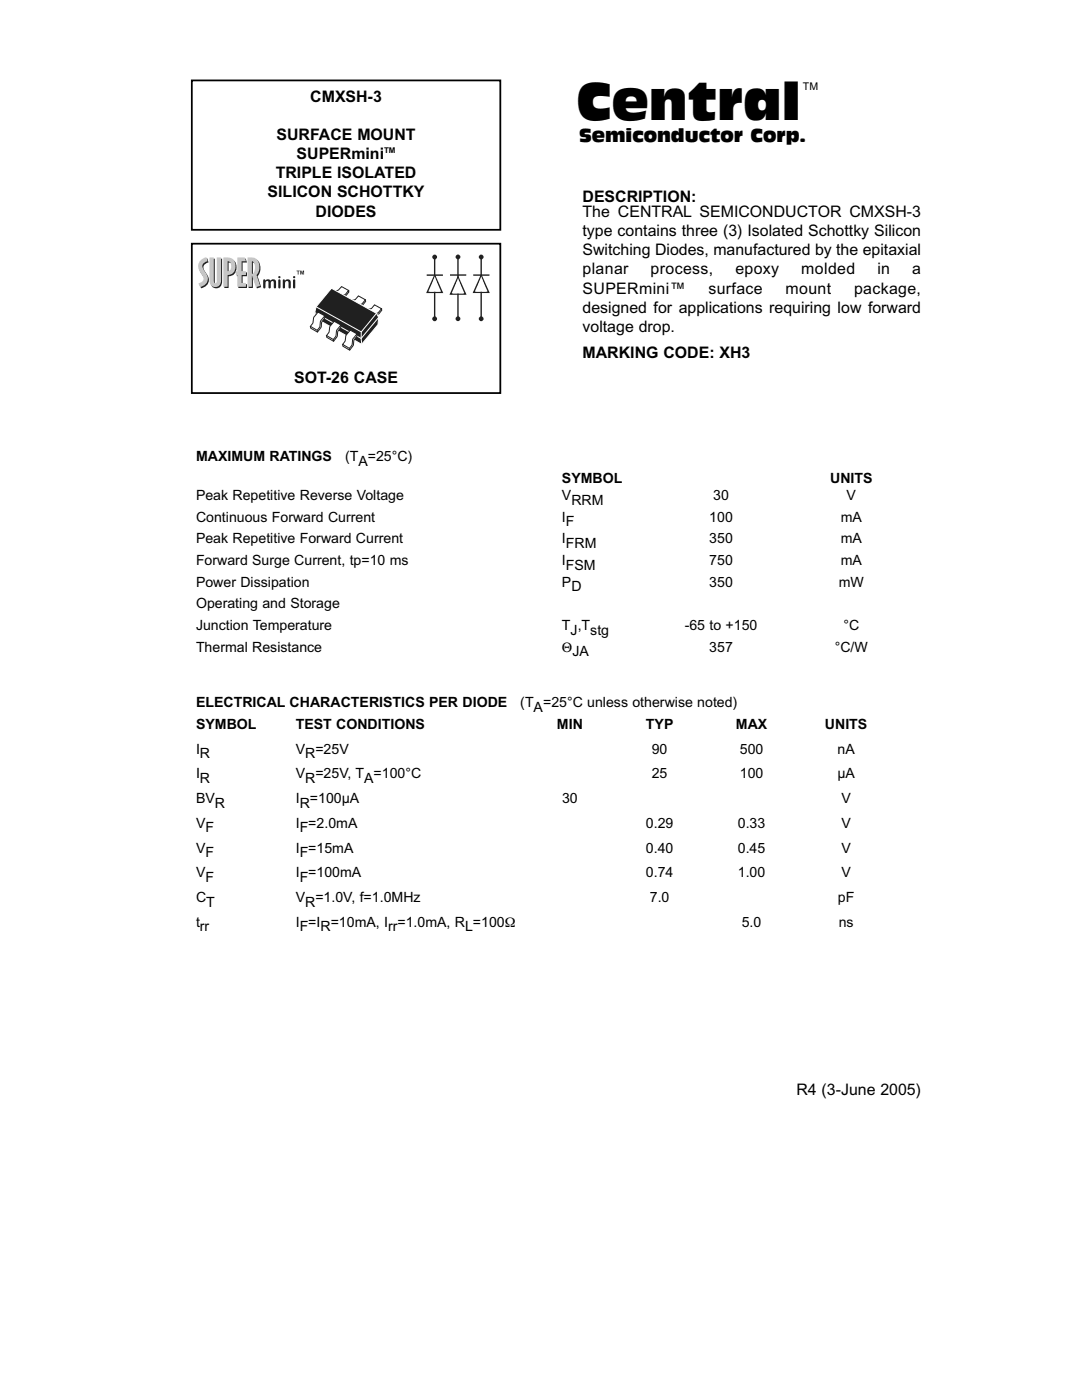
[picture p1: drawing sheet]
<svg xmlns="http://www.w3.org/2000/svg" width="216mm" height="279mm" viewBox="0 0 216 279" stroke-linecap="round" stroke-linejoin="round" font-family="sans-serif">
<path d="M38.3 16.1h61.5v29.8h-61.5z" fill="none" stroke="#000" stroke-width=".35"/>
<g fill="#fff" stroke="#231f20" stroke-width=".2">
<path d="M73.4 63.4l2.7-1.8 .1 .3-.6 .8-1.3 .3-.3 .7z"/>
<path d="M70.2 61.6l2.7-1.8 .1 .3-.6 .8-1.3 .4-.3 .6z"/>
<path d="M66.8 59.7l2.8-1.7v.3l-.6 .7-1.3 .4-.3 .7z"/>
</g>
<g fill="#fff" stroke="#231f20" stroke-width=".2">
<path d="M72 62l2.1-.4 .6-.8 1.4 .8-.6 .8-1.4 .5-.5 .7-2.1-1.1z" fill-rule="evenodd"/>
<path d="M68.8 60.2l2.1-.4 .6-.7 1.4 .7-.6 .8-1.4 .5-.5 .7-2.1-1.1z" fill-rule="evenodd"/>
<path d="M65.6 58.4l.3-.2 1.6-.3 .7-.7 1.4 .8-.7 .8-1.4 .4-.5 .8-1.9-.8z" fill-rule="evenodd"/>
</g>
<path d="M66.1 57.5l9 5 .5 .8-.2 1.5-3.2 3.9-9-5.1-.4-1.2 .3-1.1z" fill="#231f20" stroke="#fff" stroke-width=".2"/>
<path d="M62.8 62.4l9.3 5.1 3.5-4.2M62.9 61.1l9.2 5.1 3.1-3.7M72.1 66.3l.1 2.4" fill="none" stroke="#fff" stroke-width=".2"/>
<g fill="#fff" stroke="#231f20" stroke-width=".2">
<path d="M68.4 68.7l2.8-2.1v.5a2.25 2.25 0 0 0-.7 1.9l-.7 .9-1.4-.8z" fill-rule="evenodd"/>
<path d="M69.9 65.9l1.3 .7-.8 1.1-.1 .8a1.27 1.27 0 0 1-.6 1l-1.3-.8a2.12 2.12 0 0 0 .6-1.8z" fill-rule="evenodd"/>
</g>
<path d="M69.7 69.5l.1 .4" fill="none" stroke="#231f20" stroke-width=".2"/>
<g fill="#fff" stroke="#231f20" stroke-width=".2">
<path d="M65.2 67l2.8-2.1v.4a2.26 2.26 0 0 0-.8 1.9l-.6 .9-1.4-.8z" fill-rule="evenodd"/>
<path d="M66.7 64.1l1.3 .8-.8 1-.1 .8a1.27 1.27 0 0 1-.6 1.1l-1.3-.8a2.12 2.12 0 0 0 .6-1.8z" fill-rule="evenodd"/>
</g>
<path d="M66.5 67.8l.1 .3" fill="none" stroke="#231f20" stroke-width=".2"/>
<g fill="#fff" stroke="#231f20" stroke-width=".2">
<path d="M61.9 65.1l2.9-2.1v.5a2.26 2.26 0 0 0-.8 1.9l-.7 .9-1.3-.8z" fill-rule="evenodd"/>
<path d="M63.5 62.3l1.3 .7-.8 1.1-.1 .8a1.27 1.27 0 0 1-.6 1l-1.4-.8a2.12 2.12 0 0 0 .7-1.8z" fill-rule="evenodd"/>
</g>
<path d="M63.3 65.9v.4" fill="none" stroke="#231f20" stroke-width=".2"/>
<path d="M38.3 48.6h61.5v29.8h-61.5z" fill="none" stroke="#000" stroke-width=".35"/>
<g fill="#231f20">
<path d="M40.2 52.2l1.2-.6 .2 .8a1.04 1.04 0 0 0-.9 .6 1.04 1.04 0 0 0 .2 1.1l.2 .4a1.74 1.74 0 0 1 .5 1.9 1.74 1.74 0 0 1-1.5 1.1l-.3-.7a.97 .97 0 0 0 .9-.6 .97 .97 0 0 0-.2-1.1 2.12 2.12 0 0 1-.3-2.9z"/>
<path d="M42 51.6h.9v4.6l.1 .5 .2 .1 .1-.1 .2-.5v-4.6h.8v4.5a1.18 1.18 0 0 1-1.1 1.4 1.18 1.18 0 0 1-1.2-1.4z"/>
<path d="M47.6 51.6h1.4l.3 .8h-.9v2h.9v.7h-.9v1.6h.9v.8h-1.7v-2.4h-.3v-.7h.3z"/>
<path d="M45.6 52.4h.3a1.27 1.27 0 0 1 0 1.9l-.3 .1zM44.8 51.6v5.9h.8v-2.4a1.79 1.79 0 0 0 1.6-1.5 1.79 1.79 0 0 0-1.1-1.9z"/>
<path d="M50.5 52.4a1.57 1.57 0 0 1 .2 2.4l-.2 .1zM49.6 51.6v5.9h.9v-2.3l.8 2.4 .8-.3-.7-2.2a2.47 2.47 0 0 0-.1-3.2l-.4-.2z"/>
</g>
<g fill="#c6c8ca">
<path d="M40 51.9l1.2-.6 .2 .8a1.04 1.04 0 0 0-.9 .7 1.04 1.04 0 0 0 .2 1.1l.2 .4a1.74 1.74 0 0 1 .5 1.8 1.74 1.74 0 0 1-1.5 1.2l-.3-.8a.97 .97 0 0 0 .9-.5 .97 .97 0 0 0-.2-1.1 2.12 2.12 0 0 1-.3-3z"/>
<path d="M41.8 51.4h.9v4.6l.1 .5h.2h.1l.2-.5v-4.6h.8v4.5a1.18 1.18 0 0 1-1.1 1.4 1.18 1.18 0 0 1-1.2-1.4z"/>
<path d="M47.4 51.4h1.4l.3 .7h-.9v2h.9v.8h-.9v1.6h.9v.7h-1.7v-2.3h-.3v-.8h.3z"/>
<path d="M45.4 52.1l.3 .1a1.27 1.27 0 0 1 0 1.8l-.3 .1zM44.6 51.4v5.8h.8v-2.3a1.79 1.79 0 0 0 1.6-1.6 1.79 1.79 0 0 0-1.1-1.9z"/>
<path d="M50.3 52.1a1.57 1.57 0 0 1 .2 2.5l-.2 .1zM49.4 51.4v5.8h.9v-2.3l.8 2.4 .8-.2-.7-2.2a2.47 2.47 0 0 0-.1-3.3l-.4-.2z"/>
</g>
<g fill="#231f20">
<path d="M52.6 55.8h.2l.1 .2a.64 .64 0 0 1 1.1 0 .6 .6 0 0 1 .7-.2 .6 .6 0 0 1 .4 .6v.9a.24 .24 0 0 1-.2 .3 .24 .24 0 0 1-.3-.3v-.8a.31 .31 0 0 0-.2-.4 .31 .31 0 0 0-.4 .3v.9a.24 .24 0 0 1-.2 .3 .24 .24 0 0 1-.2-.3l-.1-1.1a.37 .37 0 0 0-.5 0 .37 .37 0 0 0 0 .5v.6a.24 .24 0 0 1-.3 .3 .24 .24 0 0 1-.2-.3z"/>
<path d="M56.5 55.8h.2l.1 .2a.63 .63 0 0 1 .8-.2 .63 .63 0 0 1 .4 .7v.8a.23 .23 0 0 1-.2 .3 .23 .23 0 0 1-.2-.3v-.8a.36 .36 0 0 0-.3-.4 .36 .36 0 0 0-.4 .4v.8a.23 .23 0 0 1-.3 .3 .23 .23 0 0 1-.2-.3z"/>
<path d="M59.2 54h.6v.1h-.2v.7h-.2v-.7h-.2z"/>
<path d="M59.9 54h.2l.2 .5 .1-.5h.3v.8h-.2v-.6l-.1 .6h-.2l-.1-.6v.6h-.2z"/>
<path d="M55.6 55.8h.2l.2 .1v1.4a.23 .23 0 0 1-.3 .3 .23 .23 0 0 1-.2-.3zM55.5 55.3a.25 .25 0 0 1 .5 0 .25 .25 0 0 1-.5 0z"/>
<path d="M58.5 55.8h.3l.1 .1v1.4a.23 .23 0 0 1-.2 .3 .23 .23 0 0 1-.2-.3zM58.5 55.3a.22 .22 0 0 1 .4 0 .22 .22 0 0 1-.4 0z"/>
</g>
<path d="M84 50.2h14.4v15.2h-14.4z" fill="#fff"/>
<path d="M86.7 51.4v12.2z" fill="#231f20" stroke="#231f20" stroke-width=".28"/>
<path d="M86.7 55l1.5 3.4h-3z" fill="none" stroke="#231f20" stroke-width=".28"/>
<path d="M86.7 55.1l1.1 3.1h-2.1z" fill="#fff"/>
<path d="M85.1 54.9h3.3" fill="none" stroke="#231f20" stroke-width=".28"/>
<g fill="#231f20">
<circle cx="86.7" cy="51.3" r=".48"/>
<circle cx="86.7" cy="63.6" r=".48"/>
</g>
<path d="M91.4 51.4v12.2z" fill="#231f20" stroke="#231f20" stroke-width=".28"/>
<path d="M91.4 55.3l1.5 3.4h-3z" fill="none" stroke="#231f20" stroke-width=".28"/>
<path d="M91.4 55.5l1.1 3.1h-2.2z" fill="#fff"/>
<path d="M89.8 54.9h3.2" fill="none" stroke="#231f20" stroke-width=".28"/>
<g fill="#231f20">
<circle cx="91.4" cy="51.3" r=".48"/>
<circle cx="91.4" cy="63.6" r=".48"/>
</g>
<path d="M96 51.4v12.2z" fill="#231f20" stroke="#231f20" stroke-width=".28"/>
<path d="M96 55l1.5 3.3h-3z" fill="none" stroke="#231f20" stroke-width=".28"/>
<path d="M96 55.1l1.1 3.1h-2.1z" fill="#fff"/>
<path d="M94.4 54.9h3.3" fill="none" stroke="#231f20" stroke-width=".28"/>
<g fill="#231f20">
<circle cx="96" cy="51.3" r=".48"/>
<circle cx="96" cy="63.6" r=".48"/>
</g>
<text font-size="9.9" x="115" y="24">Central</text>
<text font-size="3.5" x="115.6" y="28.4">Semiconductor Corp.</text>
<g font-size="3.2">
<text x="61.9" y="20.3">CMXSH-3</text>
<text x="55.2" y="28">SURFACE MOUNT</text>
<text x="55" y="35.6">TRIPLE ISOLATED</text>
<text x="59.2" y="31.8">SUPERmini</text>
<text x="53.4" y="39.4">SILICON SCHOTTKY</text>
<text x="116.2" y="40.4">DESCRIPTION:</text>
<text x="63" y="43.2">DIODES</text>
<text x="116.2" y="43.3">The CENTRAL SEMICONDUCTOR CMXSH-3</text>
<text x="116.2" y="47.2">type contains three (3) Isolated Schottky Silicon</text>
<text x="116.2" y="51">Switching Diodes, manufactured by the epitaxial</text>
<text x="116.2" y="54.8">planar</text>
<text x="116.2" y="58.6">SUPERmini™</text>
<text x="129.8" y="54.8">process,</text>
<text x="141.4" y="58.6">surface</text>
<text x="146.7" y="54.8">epoxy</text>
<text x="156.8" y="58.6">mount</text>
<text x="159.9" y="54.8">molded</text>
<text x="170.4" y="58.6">package,</text>
<text x="175.1" y="54.8">in</text>
<text x="182" y="54.8">a</text>
<text x="116.2" y="62.4">designed for applications requiring low forward</text>
<text x="116.2" y="66.2">voltage drop.</text>
<text x="116.2" y="71.5">MARKING CODE: XH3</text>
<text x="58.7" y="76.3">SOT-26 CASE</text>
<text x="158.9" y="218.6">R4 (3-June 2005)</text>
</g>
<g font-size="2.8">
<text x="39.1" y="92.1">MAXIMUM RATINGS</text>
<text x="68.9" y="92.1">(T =25°C)</text>
<text x="71.5" y="93">A</text>
<text x="39.1" y="99.8">Peak Repetitive Reverse Voltage</text>
<text x="112.1" y="99.8">V</text>
<text x="112.1" y="96.4">SYMBOL</text>
<text x="114" y="100.7">RRM</text>
<text x="142.3" y="99.8">30</text>
<text x="165.6" y="96.4">UNITS</text>
<text x="168.9" y="99.8">V</text>
<text x="39.1" y="104.1">Continuous Forward Current</text>
<text x="112.1" y="104.1">I</text>
<text x="112.9" y="105.1">F</text>
<text x="141.5" y="104.1">100</text>
<text x="167.8" y="104.1">mA</text>
<text x="39.1" y="112.8">Forward Surge Current, tp=10 ms</text>
<text x="39.1" y="108.4">Peak Repetitive Forward Current</text>
<text x="112.1" y="108.4">I</text>
<text x="112.1" y="112.8">I</text>
<text x="112.9" y="113.7">FSM</text>
<text x="112.9" y="109.4">FRM</text>
<text x="141.5" y="112.8">750</text>
<text x="141.5" y="108.4">350</text>
<text x="167.8" y="112.8">mA</text>
<text x="167.8" y="108.4">mA</text>
<text x="39.1" y="117.1">Power Dissipation</text>
<text x="112.1" y="117.1">P</text>
<text x="114" y="118">D</text>
<text x="141.5" y="117.1">350</text>
<text x="167.4" y="117.1">mW</text>
<text x="39.1" y="121.4">Operating and Storage</text>
<text x="39.1" y="125.7">Junction Temperature</text>
<text x="112.1" y="125.7">T ,T</text>
<text x="136.6" y="125.7">-65 to +150</text>
<text x="168.3" y="125.7">°C</text>
<text x="39.1" y="130">Thermal Resistance</text>
<text x="112.1" y="130">Θ</text>
<text x="113.9" y="126.6">J</text>
<text x="114.2" y="131">JA</text>
<text x="117.8" y="126.6">stg</text>
<text x="141.5" y="130">357</text>
<text x="166.6" y="130">°C/W</text>
<text x="39.1" y="141.1">ELECTRICAL CHARACTERISTICS PER DIODE</text>
<text x="103.8" y="141.1">(T =25°C unless otherwise noted)</text>
<text x="106.5" y="142.1">A</text>
<text x="39.1" y="145.4">SYMBOL</text>
<text x="59" y="145.4">TEST CONDITIONS</text>
<text x="111.1" y="145.4">MIN</text>
<text x="128.9" y="145.4">TYP</text>
<text x="146.8" y="145.4">MAX</text>
<text x="164.6" y="145.4">UNITS</text>
<text x="39.1" y="150.4">I</text>
<text x="39.1" y="155.3">I</text>
<text x="39.9" y="151.3">R</text>
<text x="59" y="150.4">V</text>
<text x="59" y="155.3">V</text>
<text x="60.9" y="151.3">R</text>
<text x="62.9" y="150.4">=25V</text>
<text x="62.9" y="155.3">=25V, T =100°C</text>
<text x="130.1" y="155.3">25</text>
<text x="130.1" y="150.4">90</text>
<text x="147.6" y="155.3">100</text>
<text x="147.6" y="150.4">500</text>
<text x="167.1" y="155.3">µA</text>
<text x="167.1" y="150.4">nA</text>
<text x="39.1" y="160.3">BV</text>
<text x="39.9" y="156.3">R</text>
<text x="42.9" y="161.2">R</text>
<text x="59" y="160.3">I</text>
<text x="59.8" y="161.2">R</text>
<text x="60.9" y="156.3">R</text>
<text x="61.8" y="160.3">=100µA</text>
<text x="72.7" y="156.3">A</text>
<text x="112.2" y="160.3">30</text>
<text x="167.9" y="160.3">V</text>
<text x="39.1" y="165.2">V</text>
<text x="41" y="166.1">F</text>
<text x="59" y="165.2">I =2.0mA</text>
<text x="59.8" y="166.1">F</text>
<text x="128.9" y="165.2">0.29</text>
<text x="147.2" y="165.2">0.33</text>
<text x="167.9" y="165.2">V</text>
<text x="39.1" y="170.1">V</text>
<text x="41" y="171.1">F</text>
<text x="59" y="170.1">I =15mA</text>
<text x="59.8" y="171.1">F</text>
<text x="128.9" y="170.1">0.40</text>
<text x="147.2" y="170.1">0.45</text>
<text x="167.9" y="170.1">V</text>
<text x="39.1" y="175.1">V</text>
<text x="41" y="176">F</text>
<text x="59" y="175.1">I =100mA</text>
<text x="59.8" y="176">F</text>
<text x="128.9" y="175.1">0.74</text>
<text x="147.2" y="175.1">1.00</text>
<text x="167.9" y="175.1">V</text>
<text x="39.1" y="185">t</text>
<text x="39.1" y="180">C</text>
<text x="39.9" y="185.9">rr</text>
<text x="41.2" y="180.9">T</text>
<text x="59" y="180">V</text>
<text x="59" y="185">I =I</text>
<text x="59.8" y="185.9">F</text>
<text x="60.9" y="180.9">R</text>
<text x="62.9" y="180">=1.0V, f=1.0MHz</text>
<text x="64" y="185.9">R</text>
<text x="66" y="185">=10mA, I =1.0mA, R =100Ω</text>
<text x="77.4" y="185.9">rr</text>
<text x="92.8" y="185.9">L</text>
<text x="129.7" y="180">7.0</text>
<text x="148" y="185">5.0</text>
<text x="167.2" y="180">pF</text>
<text x="167.4" y="185">ns</text>
</g>
<text font-size="2.1" x="160.2" y="17.9">TM</text>
<text font-size="1.6" x="76.6" y="30.6">TM</text>
</svg>
